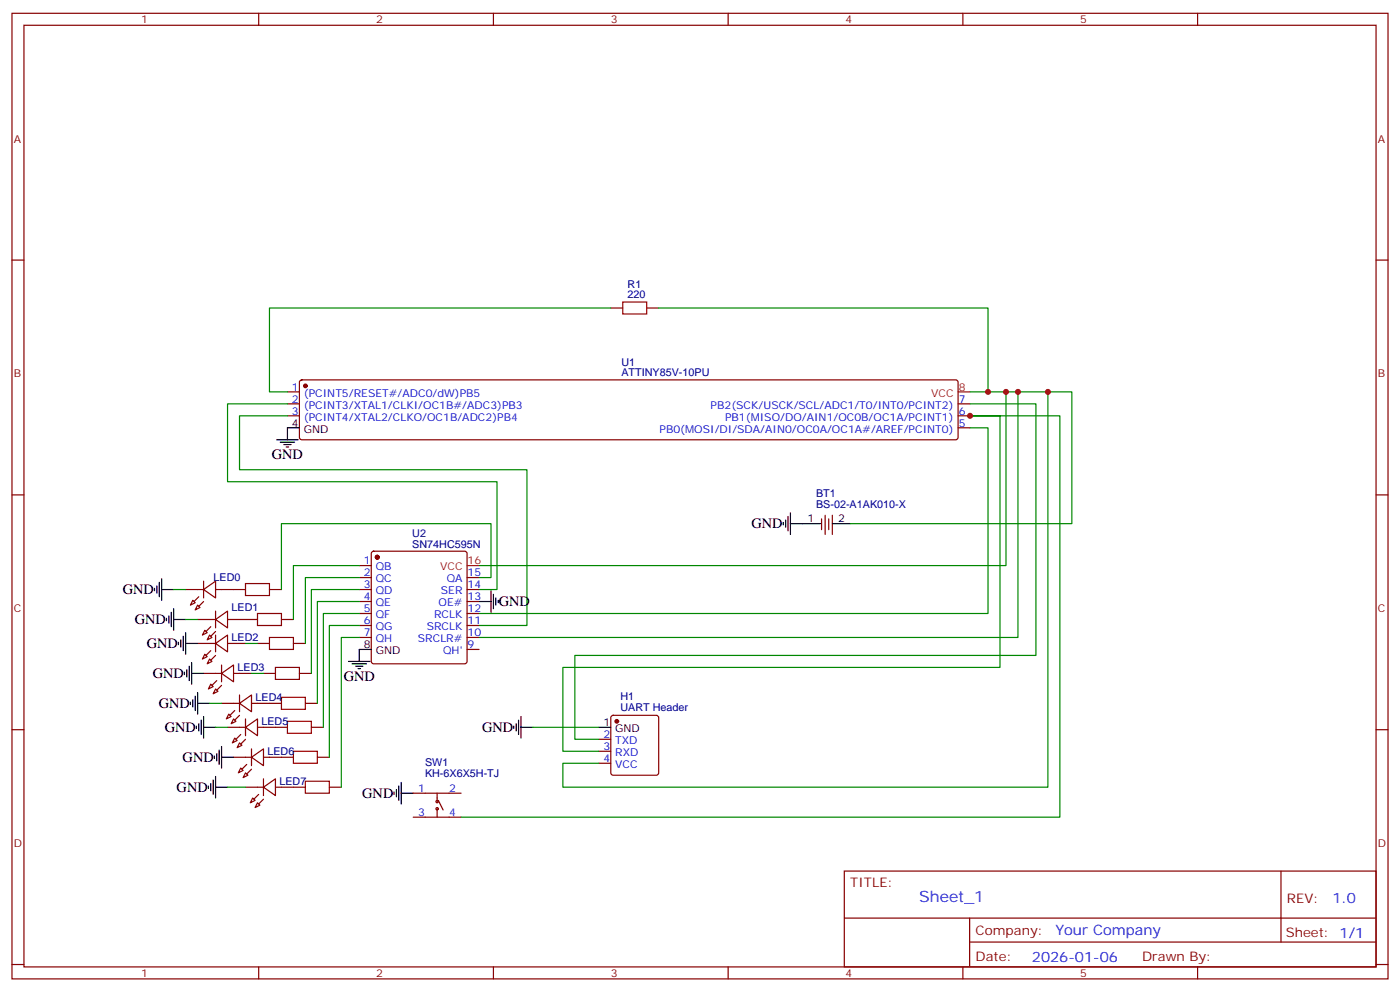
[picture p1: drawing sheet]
<svg xmlns="http://www.w3.org/2000/svg" width="412mm" height="292mm" viewBox="0 0 412 292" stroke-linecap="round" stroke-linejoin="round" font-family="sans-serif">
<g fill="none" stroke="#870000" stroke-width=".35">
<path d="M3.5 3.9h405.4v284.4h-405.4zM7.1 7.4h398.2v277.3h-398.2zM76.2 3.9v3.5M145.3 3.9v3.5M214.5 3.9v3.5M283.6 3.9v3.5M352.8 3.9v3.5M3.5 76.6h3.6M405.3 76.6h3.6M179.9 90.7h3.5M190.5 90.7h3.5M84.7 115.4h3.5"/>
<path d="M84.7 118.9h3.5M88.4 112.1l.5-.2h192.6l.5 .2 .2 .5v16.2l-.2 .5-.5 .2h-192.6l-.5-.2-.2-.5v-16.2zM282.2 118.9h3.6M84.7 122.4h3.5M282.2 122.4h3.6M282.2 126h3.6M3.5 145.7h3.6M242 152.8v3.2M243.1 151.7v5.7M244.1 152.8v3.2M245.2 151.7v5.7M405.3 145.7h3.6"/>
<path d="M54.7 173.6h5.3M56.8 176.8l.7 .7-1.4 .7zM58.2 178.2l.7 .7-1.4 .7zM60 173.6l3.5-2.5v5zM60 171.1v5M63.5 173.6h8.8M63.5 180v4.9M79.4 173.6h3.5M105.8 166.5h3.6M105.8 170.1h3.6M105.8 173.6h3.6M105.8 177.1h3.6"/>
<path d="M109.6 162.5l.5-.2h26.8l.5 .2 .2 .5v31.8l-.3 .5-.4 .2h-26.8l-.5-.3-.2-.4v-31.8zM137.6 170.1h3.5M137.6 173.6h3.5M137.6 177.1h3.5M58.2 182.4h5.3M58.2 189.5h5.3M60 198.3h5.3M60.3 185.6l.7 .7-1.4 .7zM60.3 192.7l.7 .7-1.4 .7zM61.7 187l.7 .7-1.4 .7zM61.7 194.1l.7 .7-1.4 .7zM63.5 182.4l3.5-2.4v4.9z"/>
<path d="M63.5 189.5l3.5-2.5v4.9zM63.5 187v4.9M65.3 198.3l3.5-2.5v5zM65.3 195.8v5M67 182.4h8.8M67 189.5h5.3M68.8 198.3h5.3M75.8 189.5h3.6M77.6 198.3h3.5M82.9 182.4h3.5M86.4 189.5h3.6M88.2 198.3h3.5"/>
<path d="M105.8 180.7h3.6M105.8 184.2h3.6M105.8 187.7h3.6M137.6 180.7h3.5M137.6 184.2h3.5M137.6 187.7h3.5M137.6 191.2h3.5M3.5 214.9h3.6M62.1 201.5l.7 .7-1.4 .7zM63.5 202.9l.7 .7-1.4 .7zM65.3 207.1h5.3M67 214.2h5.3"/>
<path d="M67.4 210.3l.7 .7-1.4 .7zM68.8 211.7l.7 .7-1.4 .7zM69.1 217.3l.7 .8-1.4 .7zM70.6 207.1l3.5-2.5v5zM70.6 218.8l.7 .7-1.5 .7zM70.6 204.6v5M72.3 214.2l3.5-2.5v4.9zM72.3 211.7v4.9M74.1 207.1h8.8M75.8 214.2h8.9M90 207.1h3.5M91.7 214.2h3.5"/>
<path d="M176.4 217.7h3.5M180.2 210.9l.4-.3h12.7l.5 .3 .2 .4v16.3l-.2 .5-.5 .2h-12.7l-.5-.3-.2-.4v-16.3zM405.3 214.9h3.6M68.8 223h5.3M70.9 226.2l.7 .7-1.4 .7zM72.3 231.8h5.3M72.3 227.6l.7 .7-1.4 .7zM74.1 220.5v5M74.1 223l3.5-2.5v5zM74.4 235l.7 .7-1.4 .7zM75.8 236.4l.8 .7-1.5 .7zM77.6 231.8l3.5-2.5v5z"/>
<path d="M77.6 223h8.8M77.6 229.3v5M81.1 231.8h8.9M93.5 223h3.5M97 231.8h3.5M121.7 233.6h14.1M128.8 233.6v2.4M128.8 238.2v2.4M129.1 235.7l1.4 2.8M176.4 221.2h3.5M176.4 224.8h3.5M121.7 240.6h14.1"/>
<path d="M248.7 256.5h156.6v28.2h-156.6zM377.3 256.5v20.9M248.7 270.4h156.5M285.6 277.4h119.6M285.6 270.4v14.1M3.5 284h3.6M76.2 284.7v3.6M145.3 284.7v3.6M214.5 284.7v3.6M283.6 284.7v3.6M352.8 284.7v3.6M405.3 284h3.6"/>
<circle cx="128.8" cy="236" r=".35"/>
<circle cx="128.8" cy="238.2" r=".35"/>
</g>
<g fill="#870000" stroke="#870000" stroke-width=".35">
<path d="M58.6 175.7l-1.5 1.4z"/>
<path d="M60 177.1l-1.4 1.4z"/>
<path d="M62.1 184.5l-1.4 1.4z"/>
<path d="M63.5 185.9l-1.4 1.5z"/>
<path d="M62.1 191.6l-1.4 1.4z"/>
<path d="M63.5 193l-1.4 1.4z"/>
<path d="M63.9 200.4l-1.5 1.4z"/>
<path d="M65.3 201.8l-1.4 1.4z"/>
<path d="M67.7 210.6l1.4-1.4z"/>
<path d="M70.6 210.6l-1.5 1.5z"/>
<path d="M70.9 216.3l-1.4 1.4z"/>
<path d="M70.9 219.1l1.4-1.4z"/>
<path d="M72.7 225.1l-1.4 1.4z"/>
<path d="M74.1 226.5l-1.4 1.4z"/>
<path d="M76.2 233.9l-1.4 1.4z"/>
<path d="M77.6 235.3l-1.4 1.4z"/>
<circle cx="90" cy="113.6" r=".53"/>
<circle cx="111.1" cy="164.1" r=".53"/>
<circle cx="181.7" cy="212.4" r=".53"/>
</g>
<g fill="none" stroke="#000" stroke-width=".35">
<path d="M81.5 129.5h6.3M82.5 130.2h4.3M83.6 130.9h2.1M84.3 131.6h.7M88.2 126h-3.5v3.5M230.7 153.8v.8M231.4 153.1v2.2M232.1 152.1v4.2M232.8 154.2h8.9M232.8 151v6.4M245.2 154.2h5.3M45.5 173.2v.8"/>
<path d="M46.2 172.5v2.2M46.9 171.5v4.2M47.6 173.6h3.6M47.6 170.4v6.4M51.2 179.2v6.4M141.1 177.1h3.5M144.6 174v6.3M145.3 175v4.2M146 176.1v2.1M146.8 176.8v.7M49 182.1v.7M49.7 181.4v2.1"/>
<path d="M50.4 180.3v4.2M51.2 182.4h3.5M52.6 189.1v.7M53.3 188.4v2.1M54 187.4v4.2M54.3 197.9v.7M54.7 189.5h3.5M54.7 186.3v6.4M55 197.2v2.2M55.7 196.2v4.2M56.4 198.3h3.6M56.4 195.1v6.4"/>
<path d="M102.7 194.8h6.3M103.7 195.5h4.2M104.8 196.2h2.1M105.5 196.9h.7M109.4 191.2h-3.6v3.6M56.1 206.8v.7M56.8 206.1v2.1M57.5 205v4.2M57.9 213.8v.7M58.2 207.1h3.5M58.2 203.9v6.4M58.6 213.1v2.1"/>
<path d="M59.3 212.1v4.2M60 214.2h3.5M60 211v6.3M65.3 219.8v6.4M151.3 213.8v.7M152 213.1v2.1M152.8 212.1v4.2M153.5 214.2h3.5M153.5 211v6.3M176.4 214.2h3.5M61.4 231.5v.7M62.1 230.8v2.1"/>
<path d="M62.8 229.7v4.2M63.1 222.6v.7M63.5 231.8h3.5M63.5 228.6v6.4M63.9 221.9v2.1M64.6 220.9v4.2M65.3 223h3.5M116.1 233.2v.7M116.8 232.5v2.1M117.5 231.5v4.2M118.2 233.6h3.5M118.2 230.4v6.3"/>
</g>
<path d="M282.2 115.4h3.6M137.6 166.5h3.5" fill="none" stroke="#f00" stroke-width=".35"/>
<path d="M183.4 88.9h7.1v3.6h-7.1zM72.3 171.8h7.1v3.6h-7.1zM75.8 180.7h7.1v3.5h-7.1zM79.4 187.7h7v3.5h-7zM81.1 196.5h7.1v3.6h-7.1zM82.9 205.4h7.1v3.5h-7.1zM84.7 212.4h7v3.5h-7zM86.4 221.2h7.1v3.6h-7.1zM90 230h7v3.6h-7z" fill="none" stroke="#a10000" stroke-width=".35"/>
<g fill="none" stroke="#008700" stroke-width=".35">
<path d="M179.9 90.7h-100.5v24.7h5.3M194 90.7h97v24.7h-5.2M84.7 118.9h-17.7v23h79.4v31.7h-5.3M285.8 118.9h19.4v74.1h-135.9v24.7h7.1M291 115.4h5.3v51.1h-155.2M296.3 115.4h3.6v72.3h-158.8M299.9 115.4h8.8v116.4h-142.9v-7h10.6M308.7 115.4h7v38.8h-65.2M84.7 122.4h-14.1v15.9h84.6v45.9h-14.1M285.8 126h5.2v54.7h-149.9M51.2 173.6h3.5M105.8 166.5h-19.4v15.9"/>
<path d="M105.8 170.1h-15.8v19.4M105.8 173.6h-14.1v24.7M105.8 177.1h-12.3v30M141.1 170.1h3.5v-15.9h-61.7v19.4M54.7 182.4h3.5M72.3 189.5h3.5M74.1 198.3h3.5M105.8 180.7h-10.6v33.5M105.8 184.2h-8.8v38.8M105.8 187.7h-5.3v44.1M61.7 207.1h3.6M63.5 214.2h3.5"/>
<path d="M157 214.2h19.4M67 231.8h5.3M176.4 221.2h-10.6v-24.7h128.8v-74.1h-8.8h26.4v118.2h-176.4"/>
</g>
<g fill="#c00">
<circle cx="291" cy="115.4" r=".88"/>
<circle cx="296.3" cy="115.4" r=".88"/>
<circle cx="299.9" cy="115.4" r=".88"/>
<circle cx="285.8" cy="122.4" r=".88"/>
<circle cx="308.7" cy="115.4" r=".88"/>
</g>
<text font-size="4.6" fill="#00f" x="270.8" y="265.5">Sheet_1</text>
<g font-size="4.2">
<text x="80.1" y="135.1">GND</text>
<text x="221.4" y="155.6">GND</text>
<text x="36.2" y="175">GND</text>
<text x="146.9" y="178.5">GND</text>
<text x="39.7" y="183.8">GND</text>
<text x="43.2" y="190.9">GND</text>
<text x="45" y="199.7">GND</text>
<text x="101.2" y="200.4">GND</text>
<text x="46.7" y="208.5">GND</text>
<text x="48.5" y="215.6">GND</text>
<text x="142" y="215.6">GND</text>
<text x="53.8" y="224.4">GND</text>
<text x="52" y="233.2">GND</text>
<text x="106.7" y="235">GND</text>
</g>
<g font-size="4.2" fill="#00f">
<text x="392.5" y="265.8">1.0</text>
<text x="310.9" y="275.3">Your Company</text>
<text x="304" y="283.1">2026-01-06</text>
</g>
<g font-size="3.9" fill="#800">
<text x="250.5" y="261.1">TITLE:</text>
<text x="379.1" y="265.8">REV:</text>
<text x="287.4" y="275.3">Company:</text>
<text x="378.7" y="275.9">Sheet: 1/1</text>
<text x="287.4" y="283">Date:</text>
<text x="336.4" y="283.1">Drawn By:</text>
</g>
<g font-size="3.2" fill="#800">
<text x="41.6" y="6.9">1</text>
<text x="110.8" y="6.9">2</text>
<text x="179.9" y="6.9">3</text>
<text x="249.1" y="6.9">4</text>
<text x="318.2" y="6.9">5</text>
<text x="4.1" y="42">A</text>
<text x="405.9" y="42">A</text>
<text x="4.1" y="111.2">B</text>
<text x="405.9" y="111.2">B</text>
<text x="4.1" y="180.3">C</text>
<text x="405.9" y="180.3">C</text>
<text x="4.1" y="249.4">D</text>
<text x="405.9" y="249.4">D</text>
<text x="41.6" y="287.7">1</text>
<text x="110.8" y="287.7">2</text>
<text x="179.9" y="287.7">3</text>
<text x="249.1" y="287.7">4</text>
<text x="318.2" y="287.7">5</text>
</g>
<g font-size="3.2" fill="#000080">
<text x="184.9" y="87.9">220</text>
<text x="184.9" y="84.7">R1</text>
<text x="183.1" y="107.7">U1</text>
<text x="183.1" y="110.8">ATTINY85V-10PU</text>
<text x="240.4" y="149.4">BS-02-A1AK010-X</text>
<text x="240.4" y="146.2">BT1</text>
<text x="121.4" y="161.3">SN74HC595N</text>
<text x="121.4" y="158.1">U2</text>
<text x="62.9" y="171.2">LED0</text>
<text x="68.2" y="180">LED1</text>
<text x="68.2" y="188.9">LED2</text>
<text x="70" y="197.7">LED3</text>
<text x="75.3" y="206.5">LED4</text>
<text x="182.7" y="209.5">UART Header</text>
<text x="182.7" y="206.3">H1</text>
<text x="77" y="213.6">LED5</text>
<text x="78.8" y="222.4">LED6</text>
<text x="125.2" y="225.7">SW1</text>
<text x="82.3" y="231.2">LED7</text>
<text x="125.2" y="228.9">KH-6X6X5H-TJ</text>
</g>
<g font-size="3.2" fill="#00f">
<text x="86" y="115">1</text>
<text x="86" y="118.6">2</text>
<text x="89.5" y="116.8">(PCINT5/RESET#/ADC0/dW)PB5</text>
<text x="282.4" y="118.6">7</text>
<text x="86" y="122.1">3</text>
<text x="89.5" y="120.3">(PCINT3/XTAL1/CLKI/OC1B#/ADC3)PB3</text>
<text x="89.5" y="123.9">(PCINT4/XTAL2/CLKO/OC1B/ADC2)PB4</text>
<text x="209.3" y="120.3">PB2(SCK/USCK/SCL/ADC1/T0/INT0/PCINT2)</text>
<text x="213.6" y="123.9">PB1(MISO/DO/AIN1/OC0B/OC1A/PCINT1)</text>
<text x="282.4" y="125.6">5</text>
<text x="282.4" y="122.1">6</text>
<text x="194.3" y="127.4">PB0(MOSI/DI/SDA/AIN0/OC0A/OC1A#/AREF/PCINT0)</text>
<text x="107.2" y="166.2">1</text>
<text x="110.7" y="168">QB</text>
<text x="107.2" y="169.7">2</text>
<text x="107.2" y="173.2">3</text>
<text x="110.7" y="171.5">QC</text>
<text x="131.6" y="171.5">QA</text>
<text x="137.8" y="173.2">14</text>
<text x="137.8" y="169.7">15</text>
<text x="107.2" y="176.8">4</text>
<text x="110.7" y="175">QD</text>
<text x="110.7" y="178.5">QE</text>
<text x="129.2" y="178.5">OE#</text>
<text x="129.9" y="175">SER</text>
<text x="137.8" y="176.8">13</text>
<text x="107.2" y="180.3">5</text>
<text x="107.2" y="183.8">6</text>
<text x="110.7" y="182.1">QF</text>
<text x="110.7" y="185.6">QG</text>
<text x="125.7" y="185.6">SRCLK</text>
<text x="127.9" y="182.1">RCLK</text>
<text x="137.8" y="183.8">11</text>
<text x="137.8" y="180.3">12</text>
<text x="107.2" y="187.4">7</text>
<text x="110.7" y="189.1">QH</text>
<text x="123.1" y="189.1">SRCLR#</text>
<text x="137.8" y="190.9">9</text>
<text x="137.8" y="187.4">10</text>
<text x="130.5" y="192.7">QH'</text>
<text x="177.7" y="217.3">2</text>
<text x="177.7" y="220.9">3</text>
<text x="181.2" y="219.1">TXD</text>
<text x="177.7" y="224.4">4</text>
<text x="181.2" y="222.6">RXD</text>
<text x="181.2" y="226.2">VCC</text>
<text x="123.2" y="233.2">1</text>
<text x="132.3" y="233.2">2</text>
<text x="123.2" y="240.3">3</text>
<text x="132.3" y="240.3">4</text>
</g>
<g font-size="3.2" fill="#f00">
<text x="274.3" y="116.8">VCC</text>
<text x="282.4" y="115">8</text>
<text x="129.7" y="168">VCC</text>
<text x="137.8" y="166.2">16</text>
</g>
<g font-size="3.2">
<text x="86" y="125.6">4</text>
<text x="89.5" y="127.4">GND</text>
<text x="237.9" y="153.8">1</text>
<text x="246.9" y="153.8">2</text>
<text x="107.2" y="190.9">8</text>
<text x="110.7" y="192.7">GND</text>
<text x="177.7" y="213.8">1</text>
<text x="181.2" y="215.6">GND</text>
</g>
</svg>
